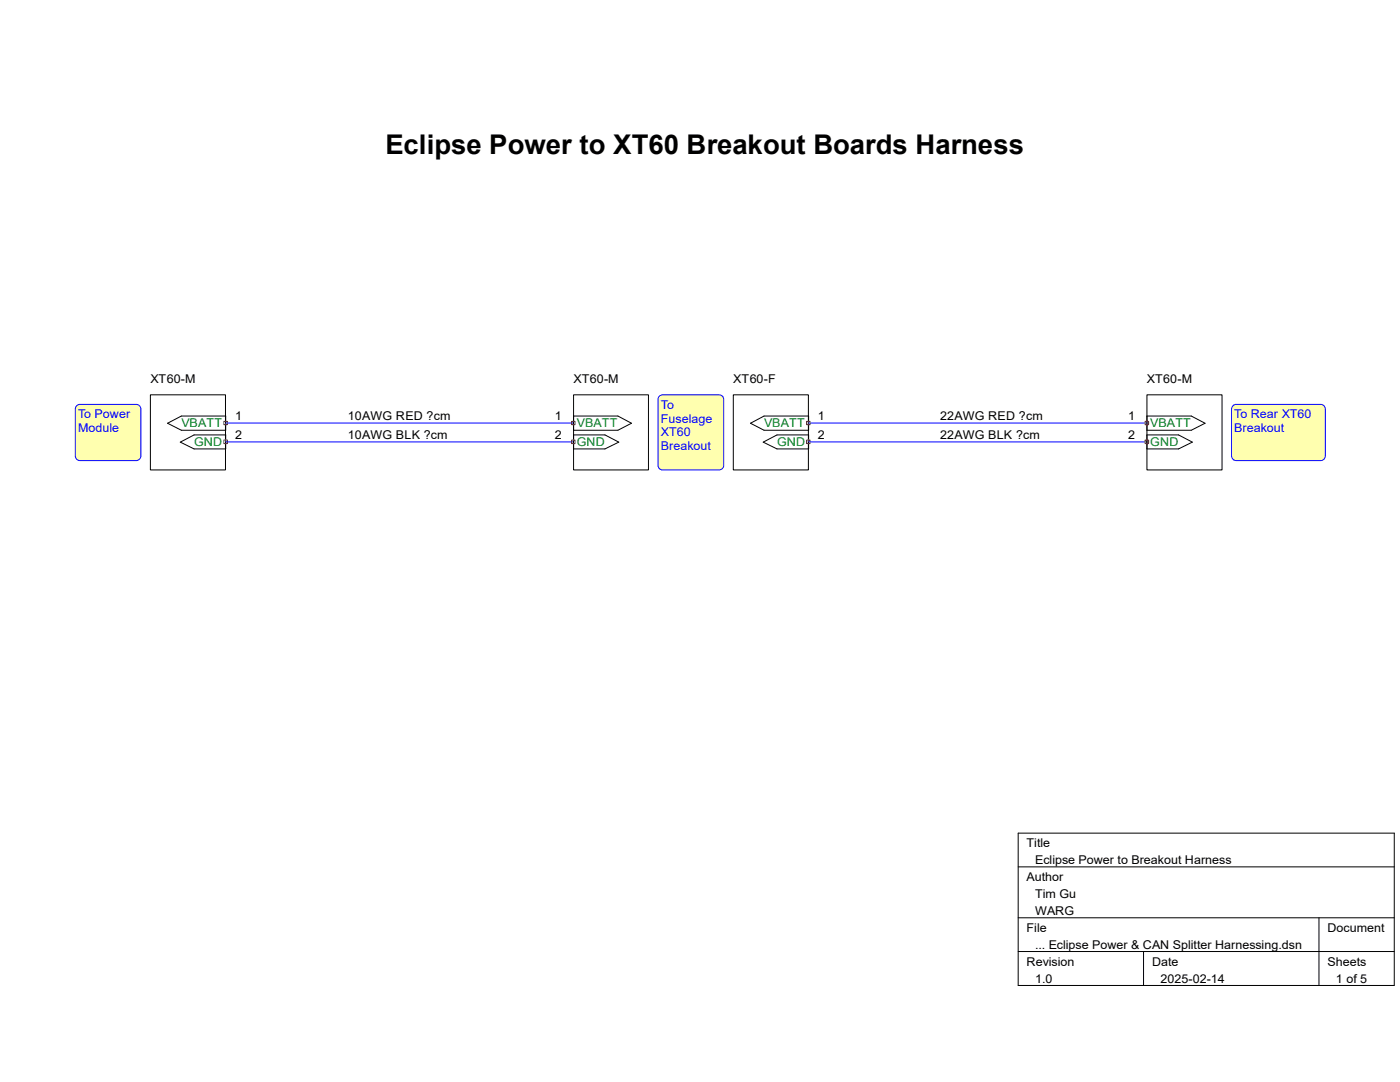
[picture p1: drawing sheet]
<svg xmlns="http://www.w3.org/2000/svg" width="279mm" height="216mm" viewBox="0 0 279 216" stroke-linecap="round" stroke-linejoin="round" font-family="sans-serif">
<path d="M30 78.8h15v15h-15zM114.5 78.8h14.9v15h-14.9zM146.3 78.8h15v15h-15zM228.9 78.8h15v15h-15zM33.4 84.5l2.8-1.5h8.8v2.9h-8.8zM36 88.2l2.7-1.4h6.3v2.8h-6.3zM114.5 83h8.8l2.7 1.5-2.7 1.4h-8.8zM114.5 86.8h6.2l2.8 1.4-2.8 1.4h-6.2zM149.8 84.5l2.7-1.5h8.9v2.9h-8.9zM152.3 88.2l2.8-1.4h6.3v2.8h-6.3zM228.9 83h8.8l2.8 1.5-2.8 1.4h-8.8zM228.9 86.8h6.3l2.8 1.4-2.8 1.4h-6.3z" fill="none" stroke="#000" stroke-width=".2"/>
<path d="M44.7 84.1h.7v.7h-.7zM44.7 87.8h.7v.7h-.7zM114.1 84.1h.7v.7h-.7zM114.1 87.8h.7v.7h-.7zM161 84.1h.7v.7h-.7zM161 87.8h.7v.7h-.7zM228.5 84.1h.7v.7h-.7zM228.5 87.8h.7v.7h-.7z" fill="none" stroke="#f00" stroke-width=".2"/>
<path d="M45 88.2h69.5M45 84.4h69.5M161.4 88.2h67.5M161.4 84.4h67.5" fill="none" stroke="#00f" stroke-width=".2"/>
<g fill="#ffffaf" stroke="#00f" stroke-width=".2">
<path d="M15.3 81l.7-.3h11.2a.93 .93 0 0 1 .9 .9v9.4a.93 .93 0 0 1-.9 .9h-11.2a.93 .93 0 0 1-1-.9v-9.4z" fill-rule="evenodd"/>
<path d="M131.6 79.1l.6-.3h11.3a.93 .93 0 0 1 .9 .9v13.1a.93 .93 0 0 1-.9 1h-11.3a.93 .93 0 0 1-.9-1v-13.1z" fill-rule="evenodd"/>
<path d="M246.1 81l.6-.3h16.9a.93 .93 0 0 1 .9 .9v9.4a.93 .93 0 0 1-.9 .9h-16.9a.93 .93 0 0 1-.9-.9v-9.4z" fill-rule="evenodd"/>
</g>
<path d="M203.2 166.2h75.1v30.4h-75.1zM203.2 173h75.1M203.2 183.1h75.1M203.2 189.9h75.1M228.2 189.9v6.7M263.2 183.1v13.5" fill="none" stroke="#000" stroke-width=".2"/>
<text font-size="5.4" x="76.9" y="30.6">Eclipse Power to XT60 Breakout Boards Harness</text>
<g font-size="2.4">
<text x="30" y="76.4">XT60-M</text>
<text x="114.5" y="76.4">XT60-M</text>
<text x="146.3" y="76.4">XT60-F</text>
<text x="228.9" y="76.4">XT60-M</text>
<text x="46.9" y="83.9">1</text>
<text x="69.4" y="83.9">10AWG RED ?cm</text>
<text x="110.7" y="83.9">1</text>
<text x="163.2" y="83.9">1</text>
<text x="187.6" y="83.9">22AWG RED ?cm</text>
<text x="225.1" y="83.9">1</text>
<text x="46.9" y="87.6">2</text>
<text x="69.4" y="87.6">10AWG BLK ?cm</text>
<text x="110.7" y="87.6">2</text>
<text x="163.2" y="87.6">2</text>
<text x="187.6" y="87.6">22AWG BLK ?cm</text>
<text x="225.1" y="87.6">2</text>
<text x="204.9" y="169.1">Title</text>
<text x="206.6" y="172.4">Eclipse Power to Breakout Harness</text>
<text x="204.9" y="175.8">Author</text>
<text x="206.6" y="179.2">Tim Gu</text>
<text x="204.9" y="185.9">File</text>
<text x="206.6" y="182.6">WARG</text>
<text x="264.9" y="185.9">Document</text>
<text x="206.6" y="189.3">... Eclipse Power &amp; CAN Splitter Harnessing.dsn</text>
<text x="204.9" y="192.7">Revision</text>
<text x="206.6" y="196.1">1.0</text>
<text x="229.9" y="192.7">Date</text>
<text x="231.6" y="196.1">2025-02-14</text>
<text x="264.9" y="192.7">Sheets</text>
<text x="266.6" y="196.1">1 of 5</text>
</g>
<g font-size="2.4" fill="#00f">
<text x="15.6" y="83.4">To Power</text>
<text x="131.9" y="81.6">To</text>
<text x="246.3" y="83.4">To Rear XT60</text>
<text x="15.6" y="86.2">Module</text>
<text x="131.9" y="84.3">Fuselage</text>
<text x="131.9" y="87.1">XT60</text>
<text x="131.9" y="89.8">Breakout</text>
<text x="246.3" y="86.2">Breakout</text>
</g>
<g font-size="2.4" fill="#008020">
<text x="36.2" y="85.3">VBATT</text>
<text x="38.7" y="89">GND</text>
<text x="115.1" y="85.3">VBATT</text>
<text x="115.1" y="89">GND</text>
<text x="152.5" y="85.3">VBATT</text>
<text x="155.1" y="89">GND</text>
<text x="229.5" y="85.3">VBATT</text>
<text x="229.6" y="89">GND</text>
</g>
</svg>
